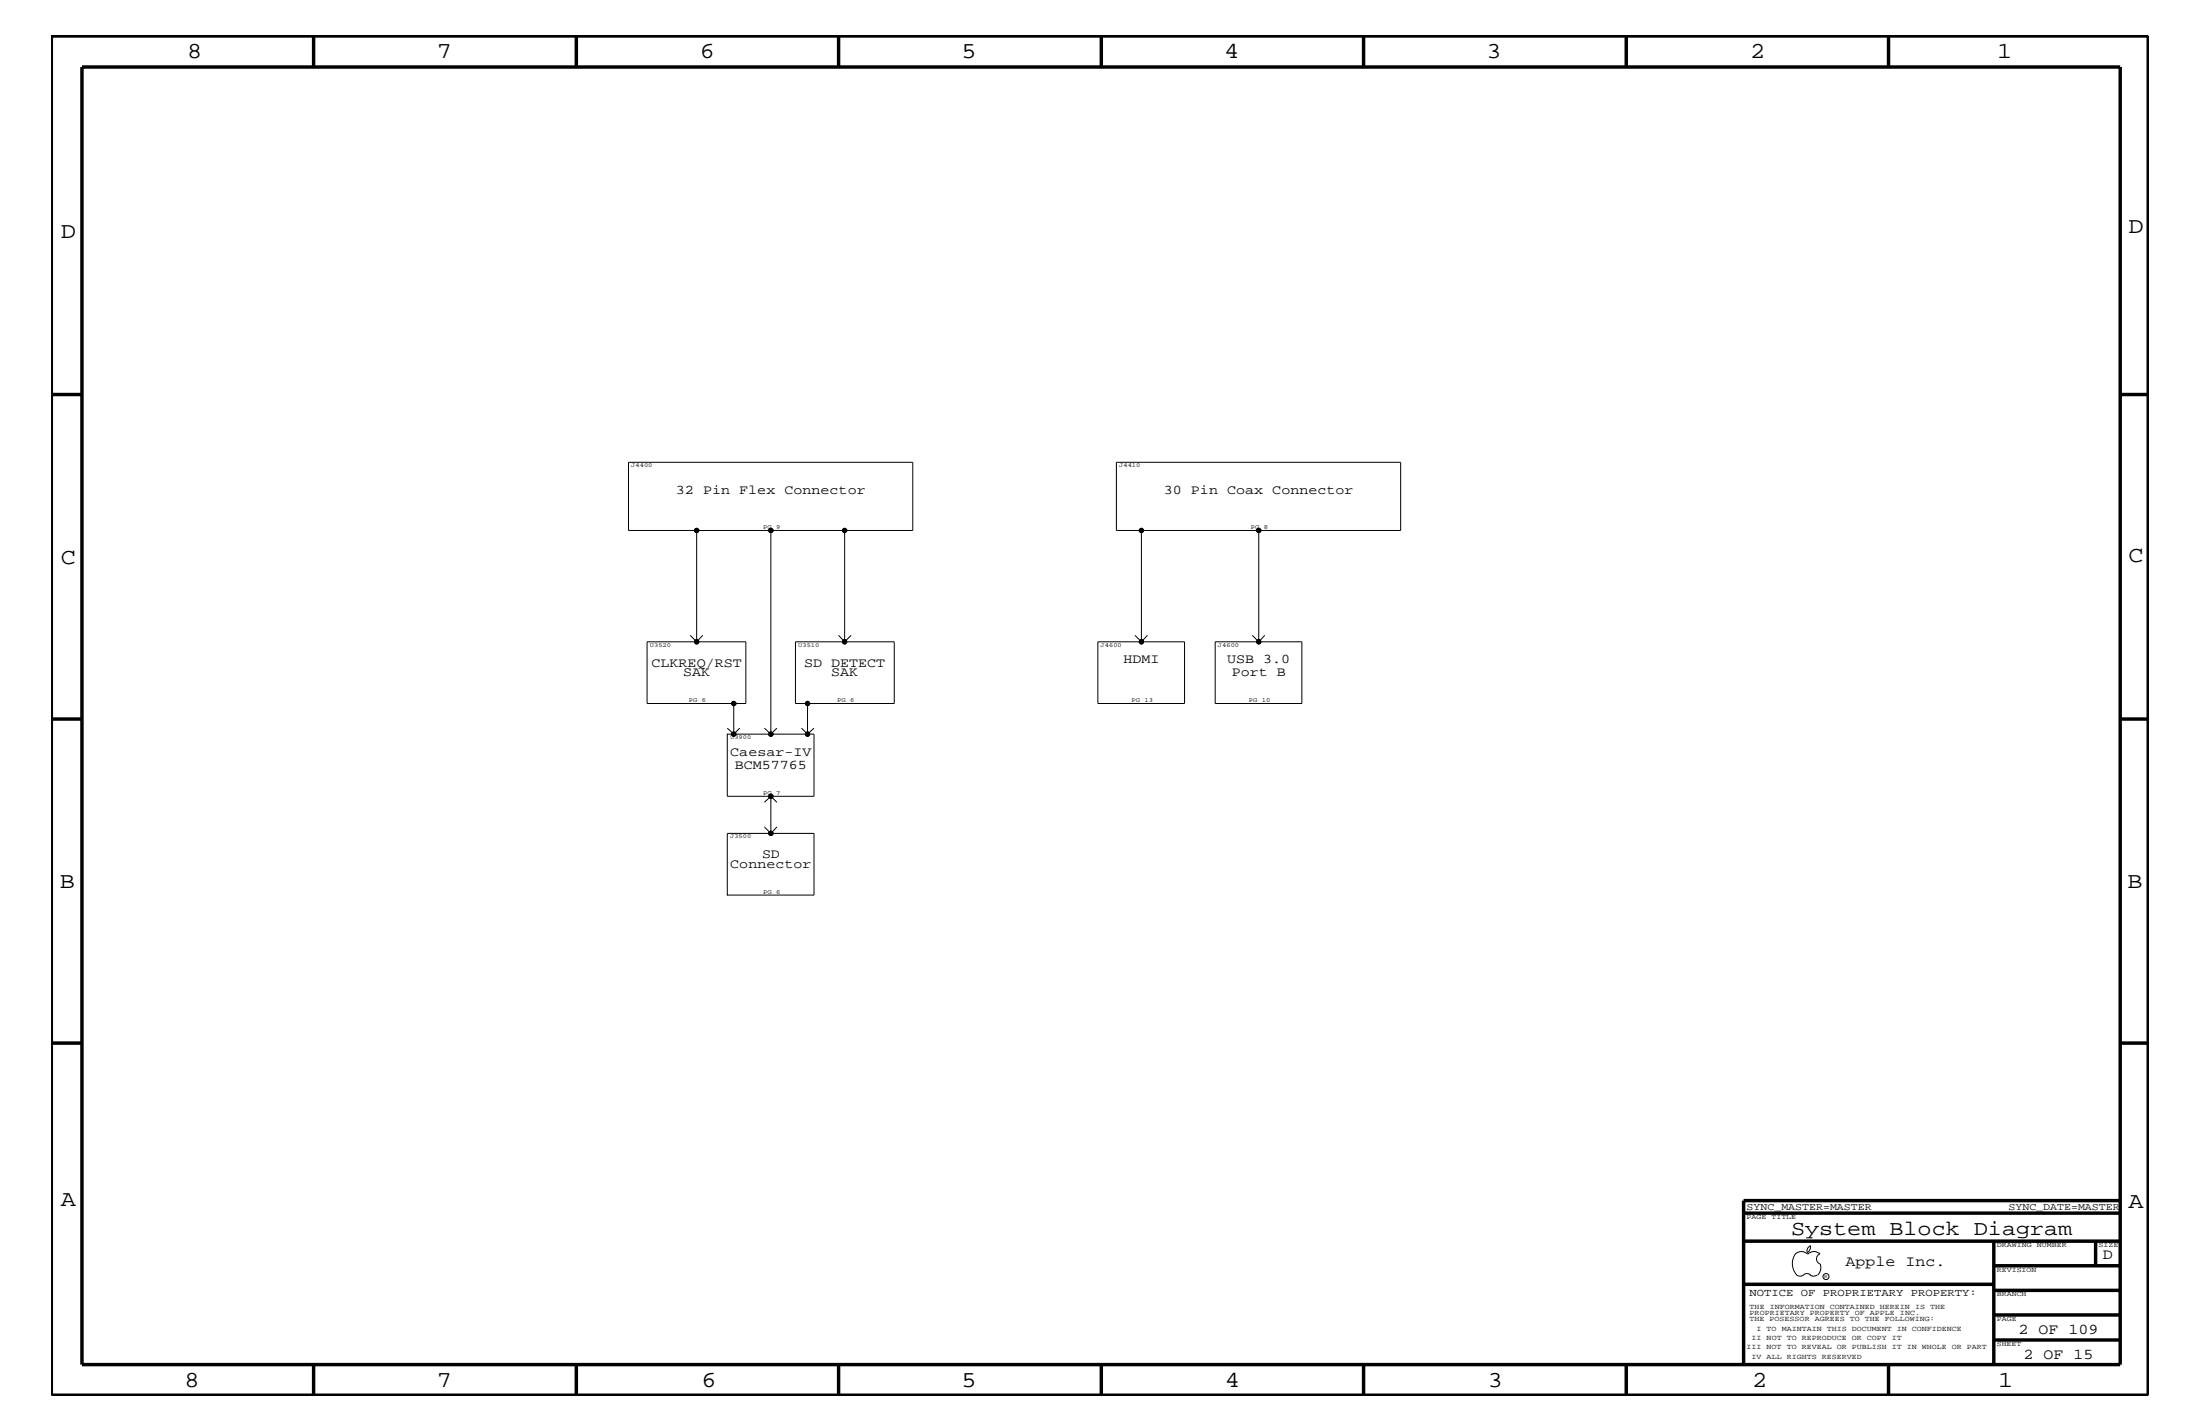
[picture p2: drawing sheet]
<svg xmlns="http://www.w3.org/2000/svg" width="432mm" height="279mm" viewBox="0 0 432 279" stroke-linecap="round" stroke-linejoin="round" font-family="sans-serif">
<g fill="none" stroke="#000" stroke-width=".68" stroke-linecap="butt">
<path d="M10.1 7.1h411.5v266.7h-411.5zM16.1 13.2h400v254.5h-400zM61.6 7.1v6.1M113.1 7.1v6.1M164.6 7.1v6.1M216.2 7.1v6.1M267.6 7.1v6.1M319.2 7.1v6.1M370.7 7.1v6.1M10.1 77.4h6M416.1 77.4h5.5M10.1 141.1h6"/>
<path d="M416.1 141.1h5.5M10.1 204.7h6M416.1 204.7h5.5M342.2 238h73.9M416.1 235.6h-73.9v32.1M342.2 243.5h73.9M342.2 252h49.1M391.3 248.4h24.8M391.3 243.5v24.2M391.3 258h24.8M391.3 253.2h24.8M411.3 243.5v4.9"/>
<path d="M61.6 267.7v6.1M113.1 267.7v6.1M164.6 267.7v6.1M216.2 268v5.8M267.6 267.7v6.1M319.2 267.7v6.1M370.7 267.7v6.1M391.3 262.9h24.8"/>
</g>
<g fill="none" stroke="#000" stroke-width=".2">
<path d="M123.4 90.7h55.8v13.4h-55.8zM219.1 90.7h55.8v13.4h-55.8zM136.7 104.1v21.8M151.3 104.1v39.9l1.2-1.1M165.8 104.1v21.8M224 104.1v21.8M247.1 104.1v21.8M127 125.9h19.4v12.1h-19.4zM135.5 124.7l1.2 1.2 1.2-1.2M144 138v6l-1.3-1.1M156.1 125.9h19.4v12.1h-19.4zM158.5 138v6h-14.5l1.2-1.1"/>
<path d="M164.6 124.7l1.2 1.2 1.2-1.2M215.5 125.9h17v12.1h-17zM222.8 124.7l1.2 1.2M225.2 124.7l-1.2 1.2M238.5 125.9h17v12.1h-17zM245.8 124.7l1.3 1.2M248.2 124.7l-1.1 1.2M144 144h-1.3v12.2h8.6M150 142.9l1.3 1.1M151.3 156.2v7.3h8.5v12.1h-17.1v-12.1h8.6l-1.3-1.3M151.3 156.2l-1.3 1.2M157.3 142.9l1.2 1.1"/>
<path d="M159.8 142.9l-1.3 1.1h1.3v12.2h-8.5l1.2 1.2M152.5 162.2l-1.2 1.3M352.3 246.1a1.69 1.69 0 0 1 2.5 0M352.4 246a3.3 3.3 0 0 0 .2 4.1M352.6 250.2l.7 .2 .7-.2M354 250.2l.7-.3 .7 .3M354.8 246.1a1.69 1.69 0 0 1 2.4 0M355.2 250.2l.7 .2 .7-.2M355.3 244.4v.3a1.18 1.18 0 0 1-.6 1.1M355.4 244.4a.99 .99 0 0 0-.6 1.4M357.2 246a1.04 1.04 0 0 0-.7 1 1.04 1.04 0 0 0 .7 1M357.3 248l.1 .7a2.11 2.11 0 0 1-.6 1.5"/>
<circle cx="136.7" cy="104.1" r=".42"/>
<circle cx="151.3" cy="104.1" r=".42"/>
<circle cx="165.8" cy="104.1" r=".42"/>
<circle cx="224" cy="104.1" r=".42"/>
<circle cx="247.1" cy="104.1" r=".42"/>
<circle cx="136.7" cy="125.9" r=".42"/>
<circle cx="144" cy="138" r=".42"/>
<circle cx="158.5" cy="138" r=".42"/>
<circle cx="165.8" cy="125.9" r=".42"/>
<circle cx="224" cy="125.9" r=".42"/>
<circle cx="247.1" cy="125.9" r=".42"/>
<circle cx="144" cy="144" r=".42"/>
<circle cx="151.3" cy="144" r=".42"/>
<circle cx="151.3" cy="156.2" r=".42"/>
<circle cx="158.5" cy="144" r=".42"/>
<circle cx="151.3" cy="163.5" r=".42"/>
<circle cx="358.4" cy="250.5" r=".59"/>
</g>
<g fill="#000">
<circle cx="136.7" cy="104.1" r=".42"/>
<circle cx="151.3" cy="104.1" r=".42"/>
<circle cx="165.8" cy="104.1" r=".42"/>
<circle cx="224" cy="104.1" r=".42"/>
<circle cx="247.1" cy="104.1" r=".42"/>
<circle cx="136.7" cy="125.9" r=".42"/>
<circle cx="144" cy="138" r=".42"/>
<circle cx="158.5" cy="138" r=".42"/>
<circle cx="165.8" cy="125.9" r=".42"/>
<circle cx="224" cy="125.9" r=".42"/>
<circle cx="247.1" cy="125.9" r=".42"/>
<circle cx="144" cy="144" r=".42"/>
<circle cx="151.3" cy="144" r=".42"/>
<circle cx="151.3" cy="156.2" r=".42"/>
<circle cx="158.5" cy="144" r=".42"/>
<circle cx="151.3" cy="163.5" r=".42"/>
</g>
<g font-size="4.5">
<text x="36.7" y="11.5">8</text>
<text x="85.8" y="11.5">7</text>
<text x="137.3" y="11.5">6</text>
<text x="188.7" y="11.5">5</text>
<text x="240.3" y="11.5">4</text>
<text x="291.8" y="11.5">3</text>
<text x="343.5" y="11.5">2</text>
<text x="392" y="11.5">1</text>
<text x="11.9" y="46.8">D</text>
<text x="417.7" y="45.7">D</text>
<text x="11.9" y="110.6">C</text>
<text x="417.7" y="110.3">C</text>
<text x="11.8" y="174.3">B</text>
<text x="417.6" y="174.2">B</text>
<text x="11.9" y="236.7">A</text>
<text x="417.7" y="237.1">A</text>
<text x="36.2" y="272.1">8</text>
<text x="85.8" y="272.1">7</text>
<text x="137.7" y="272.1">6</text>
<text x="188.7" y="272.1">5</text>
<text x="240.4" y="272.1">4</text>
<text x="292" y="272.1">3</text>
<text x="343.9" y="272.1">2</text>
<text x="392.2" y="272.1">1</text>
</g>
<text font-size="4.1" x="351.5" y="242.3">System Block Diagram</text>
<g font-size="3">
<text x="362.2" y="248.4">Apple Inc.</text>
<text x="412.7" y="247.1">D</text>
<text x="396.2" y="261.6">2 OF 109</text>
<text x="397.2" y="266.6">2 OF 15</text>
</g>
<g font-size="2.6">
<text x="132.7" y="96.9">32 Pin Flex Connector</text>
<text x="228.4" y="96.9">30 Pin Coax Connector</text>
<text x="127.9" y="130.8">CLKREQ/RST</text>
<text x="157.8" y="130.8">SD DETECT</text>
<text x="220.5" y="130.2">HDMI</text>
<text x="240.9" y="130.2">USB 3.0</text>
<text x="134.1" y="132.7">SAK</text>
<text x="163.2" y="132.7">SAK</text>
<text x="241.8" y="132.6">Port B</text>
<text x="143.3" y="148.4">Caesar-IV</text>
<text x="144.2" y="150.8">BCM57765</text>
<text x="143.3" y="170.3">Connector</text>
<text x="149.6" y="168.4">SD</text>
</g>
<text font-size="2.1" x="343.4" y="254.4">NOTICE OF PROPRIETARY PROPERTY:</text>
<g font-size="2">
<text x="342.8" y="237.4">SYNC_MASTER=MASTER</text>
<text x="394.2" y="237.4">SYNC_DATE=MASTER</text>
</g>
<g font-size="1.4">
<text x="342.8" y="239.2">PAGE TITLE</text>
<text x="391.9" y="244.7">DRAWING NUMBER</text>
<text x="411.9" y="244.7">SIZE</text>
<text x="391.9" y="249.5">REVISION</text>
<text x="343.4" y="256.8">THE INFORMATION CONTAINED HEREIN IS THE</text>
<text x="391.9" y="254.4">BRANCH</text>
<text x="343.4" y="258">PROPRIETARY PROPERTY OF APPLE INC.</text>
<text x="343.4" y="259.3">THE POSESSOR AGREES TO THE FOLLOWING:</text>
<text x="343.8" y="262.9">II NOT TO REPRODUCE OR COPY IT</text>
<text x="344.8" y="261.1">I TO MAINTAIN THIS DOCUMENT IN CONFIDENCE</text>
<text x="391.9" y="259.3">PAGE</text>
<text x="342.8" y="264.7">III NOT TO REVEAL OR PUBLISH IT IN WHOLE OR PART</text>
<text x="343.8" y="266.6">IV ALL RIGHTS RESERVED</text>
<text x="391.9" y="264.1">SHEET</text>
</g>
<g font-size="1.3">
<text x="149.8" y="103.8">PG 9</text>
<text x="245.5" y="103.8">PG 8</text>
<text x="135.2" y="137.8">PG 6</text>
<text x="164.3" y="137.8">PG 6</text>
<text x="222.1" y="137.8">PG 13</text>
<text x="245.1" y="137.8">PG 10</text>
<text x="149.8" y="156">PG 7</text>
<text x="149.8" y="175.4">PG 6</text>
</g>
<g font-size="1.2">
<text x="123.9" y="91.7">J4400</text>
<text x="219.7" y="91.7">J4410</text>
<text x="127.6" y="126.9">U3520</text>
<text x="156.7" y="126.9">U3510</text>
<text x="216" y="126.9">J4600</text>
<text x="239.1" y="126.9">J4600</text>
<text x="143.3" y="145.1">U3900</text>
<text x="143.3" y="164.5">J3500</text>
</g>
<text font-size="1" x="358.1" y="250.7">R</text>
</svg>
